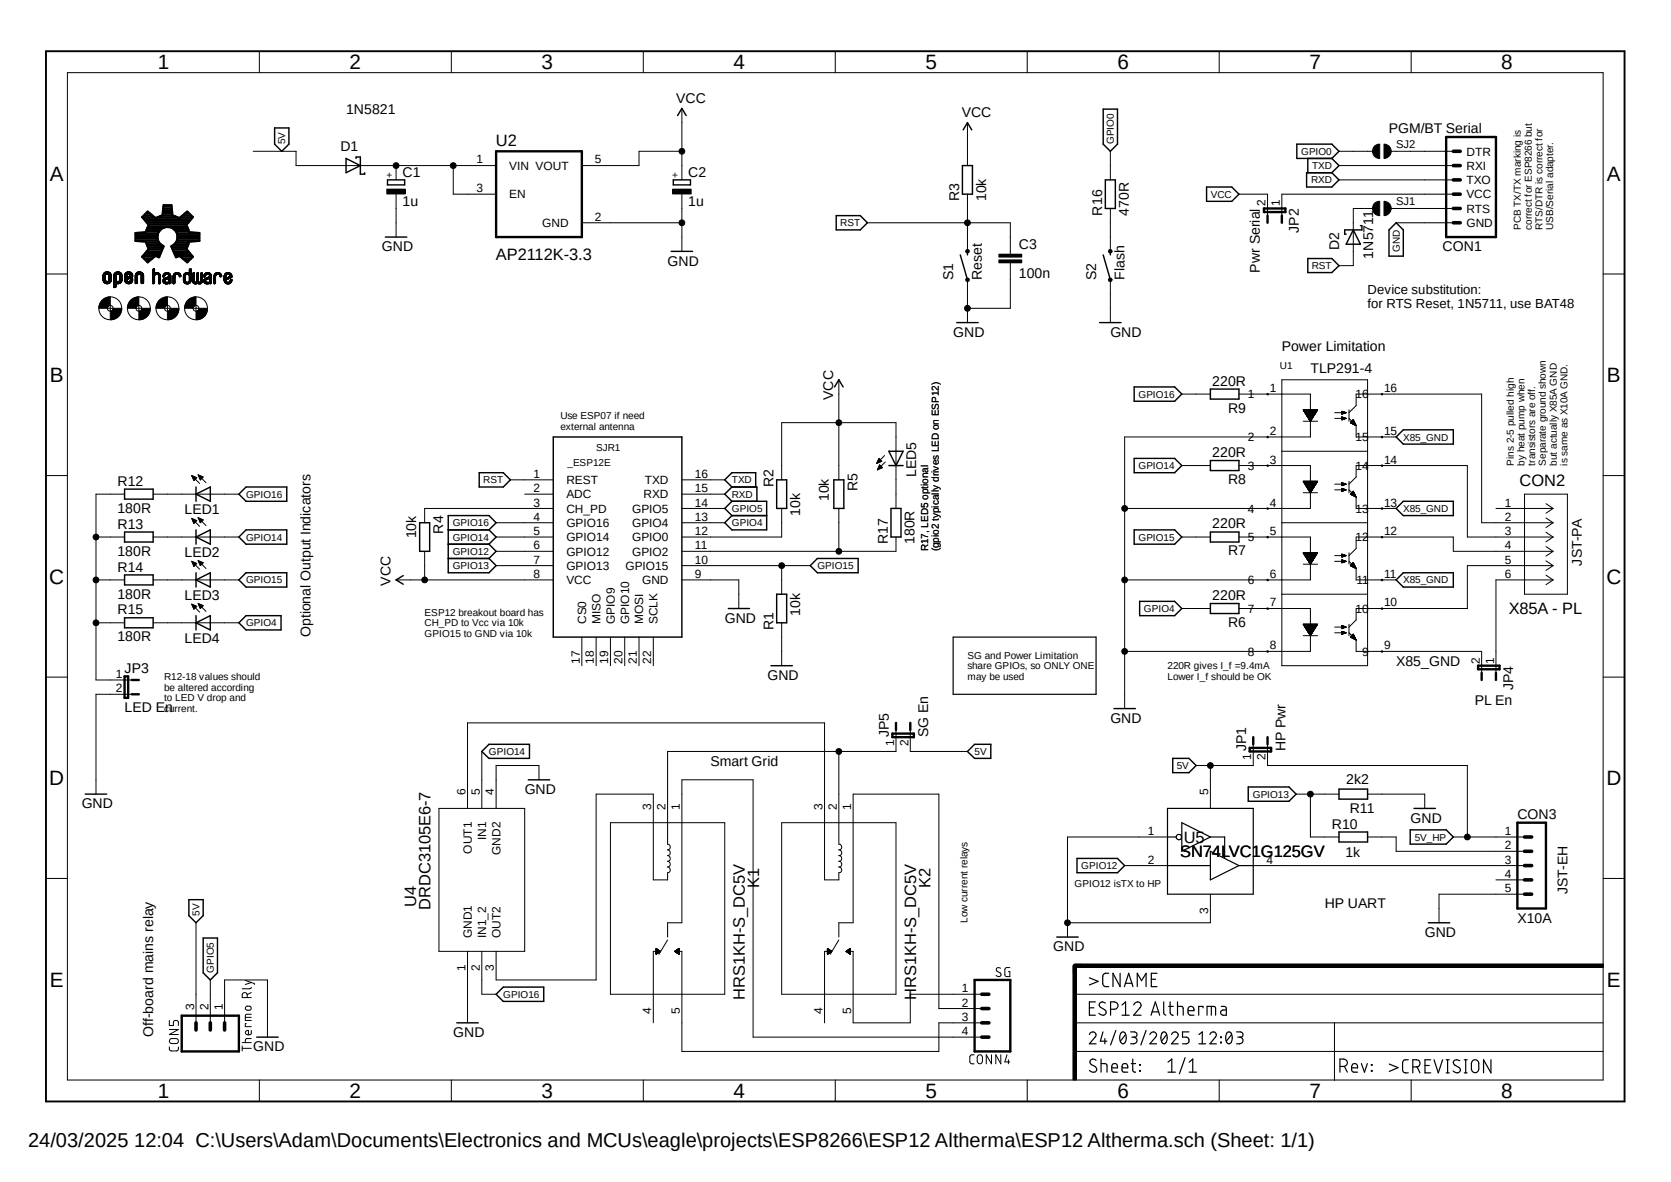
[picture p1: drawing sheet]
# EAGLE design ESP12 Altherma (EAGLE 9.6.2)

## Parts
C1  1u  CPOL-EUE2.5-5**10UF  [E2,5-5]
C2  1u  CPOL-EUE2.5-5**10UF  [E2,5-5]
C3  100n  C-EU1206  [1206]
CON1  PGM/BT Serial  ESP8266_SERIAL_PROGRAM1X06_ESP_SERIAL  [1X06-KIT]
CON2  X85A - PL  B06B-PASK(LF)(SN)  [CONN_B06B-PASK_JST]
CON3  X10A  B5B-EH-A  [B5B-EH-A]
CON5  Thermo Rly  CONN_03  [1X03]
CONN4  SG  CONN_04PTH  [1X04]
D1  1N5821  DIODE-SCHOTTKYDO-201-VERT  [DO201-15]
D2  1N5711  DIODE-SCHOTTKYDO35-7  [DO35-7]
H1  MOUNT-HOLE3.2  [3,2]
H2  MOUNT-HOLE3.2  [3,2]
H3  MOUNT-HOLE3.2  [3,2]
H4  MOUNT-HOLE3.2  [3,2]
JP1  HP Pwr  JUMPER-2PTH  [1X02]
JP2  Pwr Serial  JUMPER-2PTH  [1X02]
JP3  LED En  JUMPER-2PTH  [1X02]
JP4  PL En  JUMPER-2PTH  [1X02]
JP5  SG En  JUMPER-2PTH  [1X02]
K1  HRS1KH-S_DC5V  [HRS1KH-S_DC5V_MTC]
K2  HRS1KH-S_DC5V  [HRS1KH-S_DC5V_MTC]
LED1  LED1206  [LED-1206]
LED2  LED1206  [LED-1206]
LED3  LED1206  [LED-1206]
LED4  LED1206  [LED-1206]
LED5  LED1206  [LED-1206]
LOGO1  OSHW-LOGOM  [OSHW-LOGO-M]
R1  10k  R-EU_  [1206]
R2  10k  R-EU_  [1206]
R3  10k  R-EU_  [1206]
R4  10k  R-EU_  [1206]
R5  10k  R-EU_  [1206]
R6  220R  R-EU_  [1206]
R7  220R  R-EU_  [1206]
R8  220R  R-EU_  [1206]
R9  220R  R-EU_  [1206]
R10  1k  R-EU_  [1206]
R11  2k2  R-EU_  [1206]
R12  180R  R-EU_  [1206]
R13  180R  R-EU_  [1206]
R14  180R  R-EU_  [1206]
R15  180R  R-EU_  [1206]
R16  470R  R-EU_0204/7**  [0204/7]
R17  180R  R-EU_  [1206]
S1  Reset  SWITCH-MOMENTARY-2PTH  [TACTILE-PTH]
S2  Flash  SWITCH-MOMENTARY-2PTH  [TACTILE-PTH]
SJ1  SOLDERJUMPERTRACE  [SJ_2S-TRACE]
SJ2  SOLDERJUMPERTRACE  [SJ_2S-TRACE]
SJR1  ESP8266-12EESP8266-ESP12E-X  [ESP8266-ESP12E0-NKE]
U1  TLP291-4  TLP291-4(GB-TP,E)  [SO16_TOS]
U2  AP2112K-3.3  AP2112K-3.3TRG1  [SOT95P285X140-5N]
U4  DRDC3105E6-7  DRDC3105E6-7SOT26-DI_DIO-M  [SOT26-DI_DIO-M]
U5  SN74LVC1G125GV  SN74LVC1G125DBVRDBV0005A_L  [DBV0005A_L]

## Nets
5V: CON5.3 D1.A JP1.1 JP5.2 U5.5(VCC)
5V_HP: CON3.1 JP1.2
GND: C1.- C2.- C3.2 CON1.1(GND) CON3.5 CON5.1 JP3.2 R1.1 R11.1 S1.1 S2.1 SJR1.9(GND) U1.2 U1.4 U1.6 U1.8 U2.2(GND) U4.1(GND1) U4.4(GND2) U5.1(OE_N) U5.3(GND)
GPIO0: R2.1 R16.2 SJ2.1 SJR1.12(GPIO0)
GPIO2: R5.2 R17.1 SJR1.11(GPIO2)
GPIO4: LED4.A R6.2 SJR1.13(GPIO4)
GPIO5: CON5.2 SJR1.14(GPIO5)
GPIO12: SJR1.6(GPIO12) U5.2(A)
GPIO13: R10.1 R11.2 SJR1.7(GPIO13)
GPIO14: LED2.A R8.2 SJR1.5(GPIO14) U4.5(IN1)
GPIO15: LED3.A R1.2 R7.2 SJR1.10(GPIO15)
GPIO16: LED1.A R9.2 SJR1.4(GPIO16) U4.2(IN1_2)
N$1: R16.1 S2.3
N$2: R9.1 U1.1
N$3: CON2.3 U1.14
N$4: JP3.1 R12.1 R13.1 R14.1 R15.1
N$5: CON1.2(RTS) SJ1.2
N$6: JP5.1 K1.2 K2.2
N$7: LED3.C R14.2
N$8: C1.+ D1.C U2.1(VIN) U2.3(EN)
N$9: CON1.3(VCC) JP2.1
N$10: CON1.6(DTR) SJ2.2
N$11: CON2.5 U1.10
N$12: CON2.4 U1.12
N$13: CON2.2 U1.16
N$14: D2.C SJ1.1
N$15: LED4.C R15.2
N$16: R4.1 SJR1.3(CH_PD)
N$17: R6.1 U1.7
N$18: R8.1 U1.3
N$19: R7.1 U1.5
N$20: CON3.3 U5.4(Y)
N$21: CON3.2 R10.2
N$22: CONN4.1 K2.5
N$23: CONN4.2 K2.1
N$24: CONN4.3 K1.5
N$25: CONN4.4 K1.1
N$26: K1.3 U4.3(OUT2)
N$27: CON2.6 JP4.1
N$28: LED5.C R17.2
N$29: K2.3 U4.6(OUT1)
N$39: LED1.C R12.2
N$40: LED2.C R13.2
RST: C3.1 D2.A R3.1 S1.3 SJR1.1(REST)
RXD: CON1.4(TXO) SJR1.15(RXD)
TXD: CON1.5(RXI) SJR1.16(TXD)
VCC: C2.+ JP2.2 LED5.A R2.2 R3.2 R4.2 R5.1 SJR1.8(VCC) U2.5(VOUT)
X85_GND: JP4.2 U1.9 U1.11 U1.13 U1.15
Unconnected: CON2.1 CON3.4 K1.4 K2.4 SJR1.2(ADC) SJR1.17(CS0) SJR1.18(MISO) SJR1.19(GPIO9) SJR1.20(GPIO10) SJR1.21(MOSI) SJR1.22(SCLK)

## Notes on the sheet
- PCB TX/TX marking is
  correct for ESP8266 but
  RTS/DTR is correct for
  USB/Serial adapter.
- Device substitution:
  for RTS Reset, 1N5711, use BAT48
- Power Limitation
- TLP291-4
- Use ESP07 if need
  external antenna
- Pins 2-5 pulled high
  by heat pump when
  transistors are off.
  Separate ground shown
  but actually X85A GND
  is same as X10A GND.
- R17, LED5 optional
  (gpio2 typically drives LED on ESP12)
- R17, LED5 optional
  (gpio2 typically drives LED on ESP12)
- JST-PA
- Optional Output Indicators
- ESP12 breakout board has
  CH_PD to Vcc via 10k
  GPIO15 to GND via 10k
- R12-18 values should
  be altered according
  to LED V drop and
  current.
- SG and Power Limitation
  share GPIOs, so ONLY ONE
  may be used
- 220R gives I_f =9.4mA
  Lower I_f should be OK
- Smart Grid
- GPIO12 isTX to HP
- JST-EH
- HP UART
- Low current relays
- Off-board mains relay

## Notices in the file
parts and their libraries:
SparkFun-Aesthetics: Licensing: Creative Commons ShareAlike 4.0 International - https://creativecommons.org/licenses/by-sa/4.0
SparkFun-Passives: Licensing: CC v3.0 Share-Alike You are welcome to use this library for commercial purposes.
con-jst-eh: Copyright (C) 2016, Bob Starr
